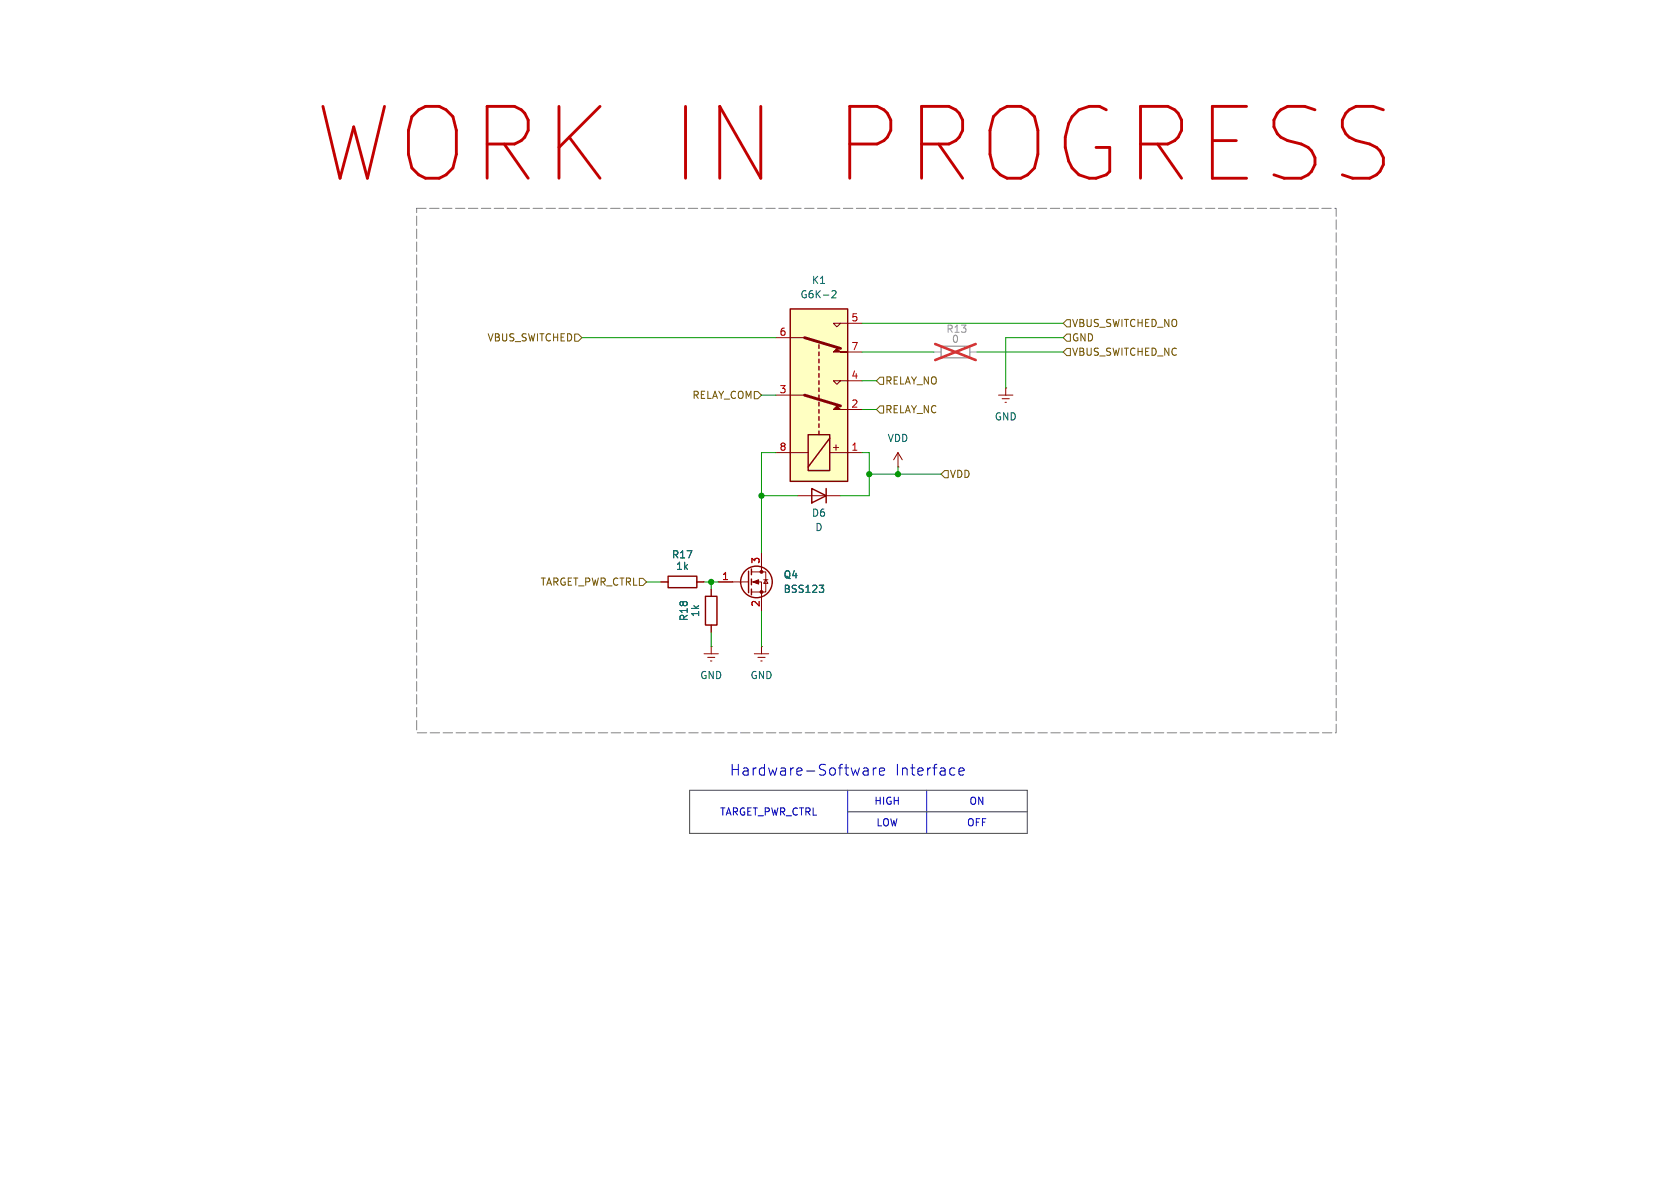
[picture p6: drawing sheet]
<svg xmlns="http://www.w3.org/2000/svg" width="297mm" height="210mm" viewBox="0 0 297 210" stroke-linecap="round" stroke-linejoin="round" font-family="sans-serif">
<g fill="none" stroke="#840000" stroke-width=".18">
<path d="M176.5 69.9h2.6M177.2 70.5h1.2M177.7 71.1h.2M177.8 68.6h.1M177.8 68.6v1.3M134.6 97.8v3.3M141 87.6h7.6M158.7 82.6h.1M158.7 80l-.7 1.3M158.7 80l.8 1.3M158.7 80v2.6M124.5 115.6h2.5"/>
<path d="M125.1 116.2h1.3M125.6 116.8h.3M125.7 114.3h.1M125.7 114.3v1.3M127 102.9h5.3M132.8 101.1h2.6v3.5h-2.6M132.8 102.9h1.8v5.1M135 102.5h.8M135.4 102.5l.4 .6h-.8z"/>
</g>
<g fill="none" stroke="#840000" stroke-width=".25">
<path d="M143.5 86.4l2.5 1.2-2.5 1.3zM146 86.4v2.5M132.3 101v3.8M132.8 100.6v1M132.8 102.4v1M132.8 104.1v1.1"/>
<circle cx="133.7" cy="102.9" r="2.79"/>
</g>
<g fill="#840000" stroke="#840000" stroke-width=".18">
<path d="M133.1 102.9l1-.4v.8z"/>
<circle cx="134.6" cy="101.1" r=".25"/>
<circle cx="134.6" cy="104.6" r=".25"/>
</g>
<path d="M144.8 103.4h.8l-.4 .5M145.4 103.9l.2 .3v.3l-.2 .2" fill="none" stroke="#006464" stroke-width=".18"/>
<path d="M139.7 54.6h10.2v30.5h-10.2z" fill="#ffffc2"/>
<g fill="none" stroke="#840000" stroke-width=".25">
<path d="M139.7 54.6h10.2v30.5h-10.2zM142.9 76.8h3.8v6.4h-3.8zM144.8 61v.6M144.8 62.2v.7M144.8 63.5v.6M144.8 64.8v.6M144.8 66v.7M144.8 67.3v.6M144.8 68.6v.6M144.8 69.9v.6M144.8 71.1v.7M144.8 72.4v.6"/>
<path d="M144.8 73.7v.6M144.8 74.9v.7M144.8 76.2v.6M146.7 77.5l-3.8 5.1M118.1 101.9h5.1v2h-5.1zM124.7 105.4h2v5.1h-2z"/>
</g>
<g fill="none" stroke="#840000" stroke-width=".18">
<path d="M137.2 59.7h5M148.6 57.2l-.6 .6-.7-.6h5.1M137.2 69.9h5M148.6 67.3l-.6 .6-.7-.6h5.1M149.9 72.4h2.5M149.9 62.2h2.5M134.6 97.8v2.5M137.2 80h5.7M146.7 80h5.7M116.8 102.9h1.3M123.2 102.9h1.3M125.7 104.1v1.3"/>
<path d="M125.7 110.5v1.3M127 102.9h2.5M133.3 115.6h2.6M134 116.2h1.3M134.5 116.8h.2M134.6 114.3h.1M134.6 105.4v2.6M134.6 114.3v1.3"/>
</g>
<g fill="#840000" stroke="#840000" stroke-width=".18">
<path d="M148 71.8l.6 .6h1.3h-2.6z"/>
<path d="M147.3 62.2l.7-.6 .6 .6h1.3z"/>
</g>
<path d="M142.2 59.7l6.4 1.9M142.2 69.9l6.4 1.9" fill="none" stroke="#840000" stroke-width=".51"/>
<path d="M147.1 51.5l.5-.1 .2 .3-.8 .9h.8M144.8 103.4h.8l-.4 .5M145.4 103.9l.2 .3v.3l-.2 .2" fill="none" stroke="#006464" stroke-width=".18"/>
<path d="M166.4 61.2h5v2h-5z" fill="none" stroke="#a1a1a1" stroke-width=".25"/>
<path d="M165.1 62.2h1.3M171.4 62.2h1.3" fill="none" stroke="#a1a1a1" stroke-width=".18"/>
<path d="M165.3 60.8l7.2 2.8M172.5 60.8l-7.2 2.8" fill="none" stroke="#e12e31" stroke-width=".46"/>
<path d="M101.6 59.1h.6l.7 .6-.7 .6h-.6zM188.6 59.1h.6v1.2h-.6l-.6-.6zM188.6 56.5h.6v1.3h-.6l-.6-.6zM133.3 69.2h.7l.6 .7-.6 .6h-.7zM154.9 67.3l.7-.6h.6v1.2h-.6zM155.6 71.8h.6v1.2h-.6l-.7-.6zM188.6 61.6h.6v1.3h-.6l-.6-.7zM167 83.2h.6v1.3h-.6l-.6-.7zM113 102.2h.7l.6 .7-.6 .6h-.7z" fill="none" stroke="#725600" stroke-width=".18"/>
<path d="M149.9 139.7v7.6M152.6 136.7l.2 .3 .7-.1M152.7 135.8h.1h.6l.1 1.2M153.5 136.2l-.7 .1-.2 .3M154.4 135.8v1.2M154.9 135.8h-.3l-.2 .3M155.5 136.4l.9-.2-.1-.4h-.6l-.2 .2 .1 .9 .1 .1 .6-.1M163.8 139.7v7.6M169.5 136.4l.9-.2v-.4h-.6l-.3 .2 .1 .9 .2 .1 .6-.1" fill="none" stroke="#0000c2" stroke-width=".18"/>
<path d="M121.9 139.7h59.7v7.6h-59.7zM149.9 143.5h31.7" fill="none" stroke="#484848" stroke-width=".18"/>
<g fill="none" stroke="#009600" stroke-width=".18">
<path d="M102.9 59.7h34.3M152.4 57.2h35.6M188 59.7h-10.2v8.9M134.6 69.9h2.6M152.4 62.2h12.7M152.4 67.3h2.5M152.4 72.4h2.5M172.7 62.2h15.3M134.6 87.6h6.4M137.2 80h-2.6v17.8M152.4 80h1.3v7.6h-5.1M153.7 83.8h12.7"/>
<path d="M158.7 82.6v1.2M114.3 102.9h2.5M124.5 102.9h2.5M125.7 102.9v1.2M125.7 111.8v2.5M134.6 108v6.3"/>
</g>
<path d="M73.7 36.8h162.5v92.7h-162.5z" fill="none" stroke="#848484" stroke-width=".18" stroke-dasharray="1.7 .6"/>
<g fill="#009600" stroke="#009600" stroke-width=".18">
<circle cx="153.7" cy="83.8" r=".46"/>
<circle cx="158.7" cy="83.8" r=".46"/>
<circle cx="134.6" cy="87.6" r=".46"/>
<circle cx="125.7" cy="102.9" r=".46"/>
</g>
<text font-size="17.7" fill="#c20000" x="55.8" y="32.8">WORK IN PROGRESS</text>
<g font-size="2.7" fill="#0000c2">
<text x="128.9" y="137.3">Hardware-Software</text>
<text x="158.2" y="137.3">Interface</text>
</g>
<g font-size="1.8" fill="#006464">
<text x="141.4" y="52.9">G6K-2</text>
<text x="143.4" y="50.4">K1</text>
<text x="175.8" y="74.5">GND</text>
<text x="156.8" y="78.3">VDD</text>
<text x="143.4" y="91.5">D6</text>
<text x="144" y="94.1">D</text>
<text x="118.7" y="98.9">R17</text>
<text x="119.4" y="100.9">1k</text>
<text x="138.4" y="105">BSS123</text>
<text x="138.4" y="102.5">Q4</text>
<text x="121.8" y="109.9" transform="rotate(-90 121.8 109.9)">R18</text>
<text x="123.8" y="109.2" transform="rotate(-90 123.8 109.2)">1k</text>
<text x="123.7" y="120.2">GND</text>
<text x="132.6" y="120.2">GND</text>
</g>
<g font-size="1.8" fill="#a90000">
<text x="137.7" y="59.4">6</text>
<text x="150.4" y="56.9">5</text>
<text x="150.4" y="62">7</text>
<text x="137.7" y="69.6">3</text>
<text x="150.4" y="67.1">4</text>
<text x="150.4" y="72.1">2</text>
<text x="137.7" y="79.8">8</text>
<text x="150.4" y="79.8">1</text>
<text x="134.4" y="99.8" transform="rotate(-90 134.4 99.8)">3</text>
<text x="127.6" y="102.6">1</text>
<text x="134.4" y="107.4" transform="rotate(-90 134.4 107.4)">2</text>
</g>
<g font-size="1.8" fill="#989898">
<text x="167.2" y="59">R13</text>
<text x="168.2" y="60.8">0</text>
</g>
<g font-size="1.8" fill="#725600">
<text x="189.4" y="58">VBUS_SWITCHED_NO</text>
<text x="86.1" y="60.6">VBUS_SWITCHED</text>
<text x="189.4" y="60.6">GND</text>
<text x="189.4" y="63.1">VBUS_SWITCHED_NC</text>
<text x="122.3" y="70.7">RELAY_COM</text>
<text x="156.4" y="68.2">RELAY_NO</text>
<text x="156.4" y="73.3">RELAY_NC</text>
<text x="167.8" y="84.7">VDD</text>
<text x="95.5" y="103.7">TARGET_PWR_CTRL</text>
</g>
<text font-size="1.8" fill="#840000" x="148.6" y="80" transform="rotate(-90 148.6 80)">+</text>
<g font-size="1.8" fill="#0000c2">
<text x="154.5" y="142.5">HIGH</text>
<text x="171.3" y="142.5">ON</text>
<text x="127.2" y="144.4">TARGET_PWR_CTRL</text>
<text x="154.8" y="146.3">LOW</text>
<text x="170.9" y="146.3">OFF</text>
</g>
</svg>
